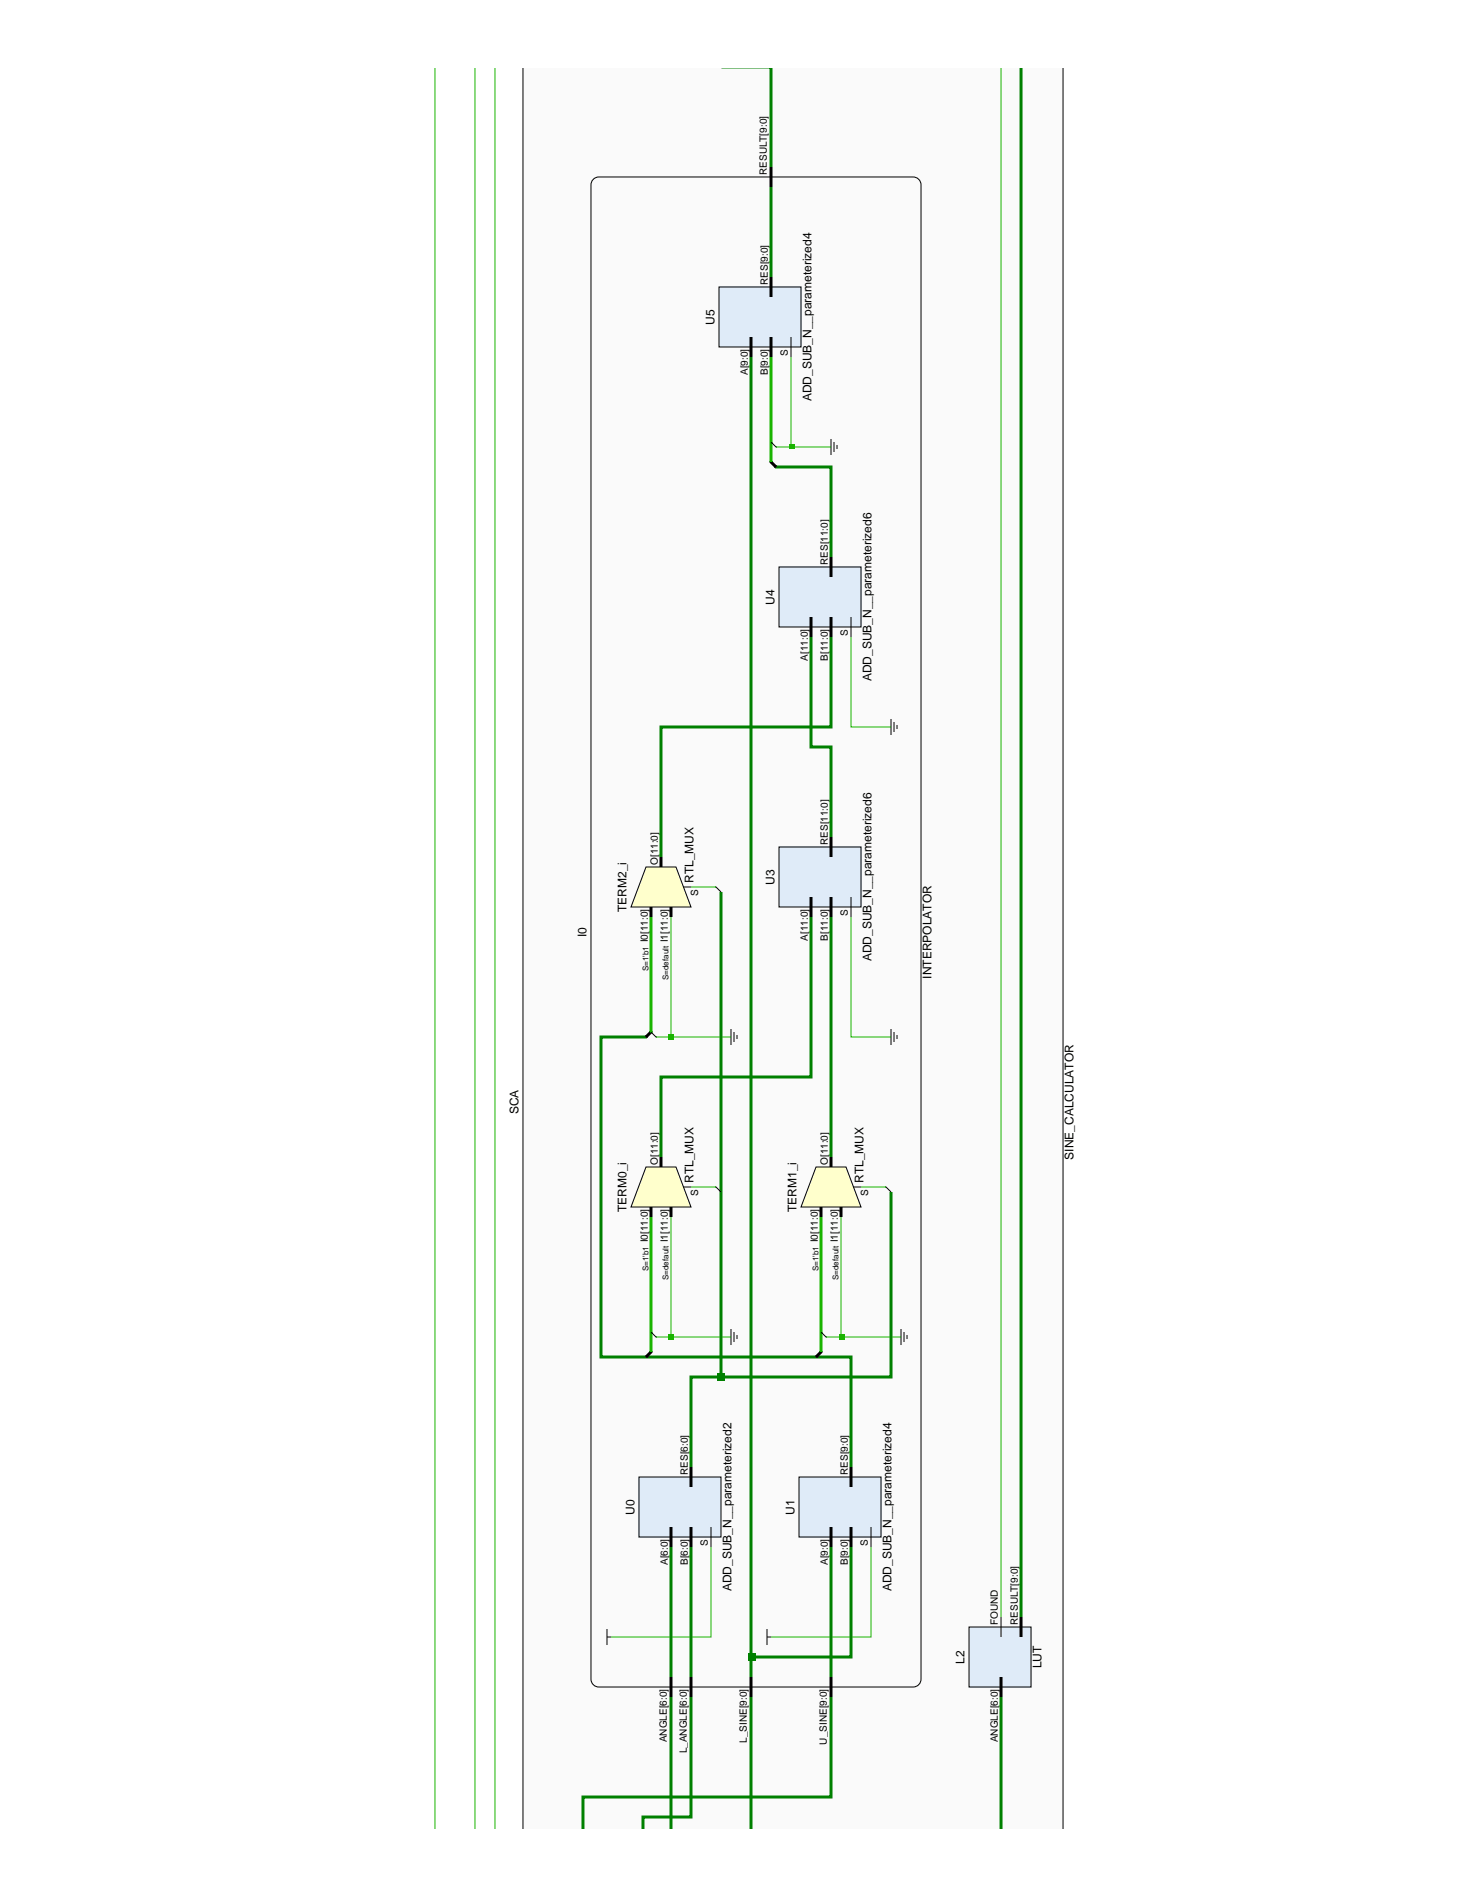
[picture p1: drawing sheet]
<svg xmlns="http://www.w3.org/2000/svg" width="216mm" height="279mm" viewBox="0 0 216 279" stroke-linecap="round" stroke-linejoin="round" font-family="sans-serif">
<path d="M77 10.1h79.6v259.2h-79.6z" fill="#fafafa"/>
<path d="M77 10.1v259.2M156.6 10.1v259.2" fill="none" stroke="#000" stroke-width=".15"/>
<path d="M87.3 26.4l.9-.3h46.3l.8 .3 .3 .8v220.1l-.3 .9-.8 .3h-46.3l-.9-.3-.3-.9v-220.1z" fill="#fafafa"/>
<path d="M87.5 26.3l.7-.2h46.3a1.15 1.15 0 0 1 1.1 1.1v220.1a1.15 1.15 0 0 1-1.1 1.2h-46.3a1.15 1.15 0 0 1-1.2-1.2v-220.1l.1-.3z" fill="none" stroke="#000" stroke-width=".15"/>
<path d="M113.5 24.6v2.9M98.8 247v2.9M101.8 247v2.9M110.6 247v2.9M122.4 247v2.9" fill="none" stroke="#000" stroke-width=".44"/>
<path d="M95.1 171.9h4.5l2.2 5.9h-8.9z" fill="#ffc"/>
<path d="M95.1 171.9h4.5l2.2 5.9h-8.9zM100.6 174.8h1.2" fill="none" stroke="#000" stroke-width=".15"/>
<path d="M95.9 177.8v1.4M97.3 170.4v1.5M98.8 177.8v1.4" fill="none" stroke="#000" stroke-width=".44"/>
<path d="M120.2 171.9h4.4l2.2 5.9h-8.8z" fill="#ffc"/>
<path d="M120.2 171.9h4.4l2.2 5.9h-8.8zM125.6 174.8h1.2" fill="none" stroke="#000" stroke-width=".15"/>
<path d="M120.9 177.8v1.4M122.4 170.4v1.5M123.9 177.8v1.4" fill="none" stroke="#000" stroke-width=".44"/>
<path d="M95.1 127.7h4.5l2.2 5.9h-8.9z" fill="#ffc"/>
<path d="M95.1 127.7h4.5l2.2 5.9h-8.9zM100.6 130.6h1.2" fill="none" stroke="#000" stroke-width=".15"/>
<path d="M95.9 133.6v1.5M97.3 126.2v1.5M98.8 133.6v1.5" fill="none" stroke="#000" stroke-width=".44"/>
<path d="M94.1 217.5h12.1v8.9h-12.1z" fill="#dfebf8"/>
<path d="M94.1 217.5h12.1v8.9h-12.1zM104.7 224.9v3" fill="none" stroke="#000" stroke-width=".15"/>
<path d="M101.8 216.1v2.9M98.8 224.9v3M101.8 224.9v3" fill="none" stroke="#000" stroke-width=".44"/>
<path d="M117.7 217.5h12v8.9h-12z" fill="#dfebf8"/>
<path d="M117.7 217.5h12v8.9h-12zM128.3 224.9v3" fill="none" stroke="#000" stroke-width=".15"/>
<path d="M125.3 216.1v2.9M122.4 224.9v3M125.3 224.9v3" fill="none" stroke="#000" stroke-width=".44"/>
<path d="M114.7 124.8h12.1v8.8h-12.1z" fill="#dfebf8"/>
<path d="M114.7 124.8h12.1v8.8h-12.1zM125.3 132.1v3" fill="none" stroke="#000" stroke-width=".15"/>
<path d="M119.4 132.1v3M122.4 123.3v2.9M122.4 132.1v3" fill="none" stroke="#000" stroke-width=".44"/>
<path d="M114.7 83.5h12.1v8.8h-12.1z" fill="#dfebf8"/>
<path d="M114.7 83.5h12.1v8.8h-12.1zM125.3 90.9v2.9" fill="none" stroke="#000" stroke-width=".15"/>
<path d="M119.4 90.9v2.9M122.4 82v3M122.4 90.9v2.9" fill="none" stroke="#000" stroke-width=".44"/>
<path d="M105.9 42.3h12.1v8.8h-12.1z" fill="#dfebf8"/>
<path d="M105.9 42.3h12.1v8.8h-12.1zM116.5 49.6v3" fill="none" stroke="#000" stroke-width=".15"/>
<path d="M110.6 49.6v3M113.5 40.8v2.9M113.5 49.6v3" fill="none" stroke="#000" stroke-width=".44"/>
<path d="M142.7 239.6h9.1v8.9h-9.1z" fill="#dfebf8"/>
<g fill="none" stroke="#000" stroke-width=".15">
<path d="M122.4 64.7v2.3M122.8 65.1v1.5M123.3 65.5v.6M131.2 105.9v2.4M131.7 106.3v1.5M132.1 106.8v.6M107.7 151.6v2.3M108.1 152v1.5M108.5 152.4v.6M131.2 151.6v2.3M131.7 152v1.5M132.1 152.4v.6"/>
<path d="M107.7 195.7v2.4M108.1 196.2v1.5M108.5 196.6v.6M132.7 195.7v2.4M133.1 196.2v1.5M133.6 196.6v.6M89.4 239.9v2.4M113 239.9v2.4M142.7 239.6h9.1v8.9h-9.1zM147.4 238.2v2.9M89.4 241.1h.6M113 241.1h.5"/>
</g>
<path d="M95.9 151.9v.1l-.8 .7M95.9 199v.1l-.8 .8M120.9 199v.1l-.7 .8M150.4 238.2v2.9M147.4 247v2.9" fill="none" stroke="#000" stroke-width=".44"/>
<path d="M113.5 10.1v14.5M110.6 52.6v191.5M119.4 135.1v23.5h-22.1v11.8M122.4 135.1v35.3M95.3 152.6l-.2 .1h-6.6v47.2h36.8v16.2M98.8 227.9v19.1M101.8 227.9v19.1M125.3 227.9v16.2h-14.7v2.9M98.8 249.9v19.4M147.4 249.9v19.4" fill="none" stroke="#008000" stroke-width=".44"/>
<path d="M95.9 135.1v16.9M95.9 179.2v19.9M120.9 179.2v19.9" fill="none" stroke="#19b400" stroke-width=".44"/>
<path d="M110.2 243.5h1v1h-1z" fill="#008000"/>
<path d="M113.5 27.5v13.3M114.1 68.6l.2 .2h8.1v13.2M106.2 131.4v71.4M131.2 175.6v27.2h-29.4v13.3" fill="none" stroke="#008000" stroke-width=".44"/>
<path d="M113.5 67.9v.1l.8 .8" fill="none" stroke="#000" stroke-width=".44"/>
<path d="M113.5 52.6v15.4" fill="none" stroke="#19b400" stroke-width=".44"/>
<path d="M105.7 202.2h1.1v1.1h-1.1z" fill="#008000"/>
<path d="M113.5 65.1l.8 .7h.1M105.3 130.6h.1l.8 .8M105.3 174.8h.1l.8 .8M130.3 174.8h.2l.7 .8" fill="none" stroke="#000" stroke-width=".15"/>
<path d="M64.1 10.1v259.2M69.9 10.1v259.2M72.9 10.1v259.2M147.4 10.1v228.1M116.5 52.6v13.2M114.3 65.8h8.1M101.8 130.6h3.6M101.8 174.8h3.6M126.8 174.8h3.7" fill="none" stroke="#19b400" stroke-width=".15"/>
<path d="M150.4 10.1v228.1M119.4 93.8v16.2h3v13.3M122.4 93.8v13.3h-25.1v19.1M122.4 227.9v19.1M101.8 249.9v17.7h-7.1v1.7M110.6 249.9v19.4M122.4 249.9v14.8h-36.5v4.6" fill="none" stroke="#008000" stroke-width=".44"/>
<path d="M113.5 52.6v12.5l.2 .1" fill="none" stroke="#19b400" stroke-width=".29"/>
<path d="M116.2 65.4h.7v.7h-.7z" fill="#19b400"/>
<path d="M125.3 93.8v13.3h5.9M98.8 135.1v17.6M125.3 135.1v17.6h5.9M96.6 152.7h11.1" fill="none" stroke="#19b400" stroke-width=".15"/>
<path d="M95.9 135.1v16.9l.1 .1" fill="none" stroke="#19b400" stroke-width=".29"/>
<path d="M95.9 152l.7 .7h.2" fill="none" stroke="#000" stroke-width=".15"/>
<path d="M98.5 152.3h.8v.7h-.8z" fill="#19b400"/>
<path d="M120.9 179.2v17l.2 .1" fill="none" stroke="#19b400" stroke-width=".29"/>
<path d="M120.9 196.2l.7 .7h.2" fill="none" stroke="#000" stroke-width=".15"/>
<path d="M123.9 179.2v17.7M121.6 196.9h11.1" fill="none" stroke="#19b400" stroke-width=".15"/>
<path d="M123.6 196.5h.7v.7h-.7z" fill="#19b400"/>
<path d="M95.9 179.2v17l.1 .1" fill="none" stroke="#19b400" stroke-width=".29"/>
<path d="M95.9 196.2l.7 .7h.2" fill="none" stroke="#000" stroke-width=".15"/>
<path d="M98.8 179.2v17.7M96.6 196.9h11.1" fill="none" stroke="#19b400" stroke-width=".15"/>
<path d="M98.5 196.5h.8v.7h-.8z" fill="#19b400"/>
<path d="M104.7 227.9v13.2h-14.7M128.3 227.9v13.2h-14.8" fill="none" stroke="#19b400" stroke-width=".15"/>
<g font-size="1.8">
<text x="105.2" y="47.8" transform="rotate(-90 105.2 47.8)">U5</text>
<text x="119.5" y="59.1" transform="rotate(-90 119.5 59.1)">ADD_SUB_N__parameterized4</text>
<text x="114.1" y="89.1" transform="rotate(-90 114.1 89.1)">U4</text>
<text x="128.4" y="100.4" transform="rotate(-90 128.4 100.4)">ADD_SUB_N__parameterized6</text>
<text x="102.1" y="130.1" transform="rotate(-90 102.1 130.1)">RTL_MUX</text>
<text x="114.1" y="130.3" transform="rotate(-90 114.1 130.3)">U3</text>
<text x="92.3" y="134.3" transform="rotate(-90 92.3 134.3)">TERM2_i</text>
<text x="86.4" y="138" transform="rotate(-90 86.4 138)">I0</text>
<text x="128.4" y="141.6" transform="rotate(-90 128.4 141.6)">ADD_SUB_N__parameterized6</text>
<text x="137.2" y="144.1" transform="rotate(-90 137.2 144.1)">INTERPOLATOR</text>
<text x="76.4" y="164.1" transform="rotate(-90 76.4 164.1)">SCA</text>
<text x="158.1" y="170.8" transform="rotate(-90 158.1 170.8)">SINE_CALCULATOR</text>
<text x="92.3" y="178.5" transform="rotate(-90 92.3 178.5)">TERM0_i</text>
<text x="102.1" y="174.2" transform="rotate(-90 102.1 174.2)">RTL_MUX</text>
<text x="117.3" y="178.5" transform="rotate(-90 117.3 178.5)">TERM1_i</text>
<text x="127.2" y="174.2" transform="rotate(-90 127.2 174.2)">RTL_MUX</text>
<text x="93.4" y="223.1" transform="rotate(-90 93.4 223.1)">U0</text>
<text x="117" y="223.1" transform="rotate(-90 117 223.1)">U1</text>
<text x="107.7" y="234.4" transform="rotate(-90 107.7 234.4)">ADD_SUB_N__parameterized2</text>
<text x="131.3" y="234.4" transform="rotate(-90 131.3 234.4)">ADD_SUB_N__parameterized4</text>
<text x="142" y="245" transform="rotate(-90 142 245)">L2</text>
<text x="153.4" y="245.7" transform="rotate(-90 153.4 245.7)">LUT</text>
</g>
<g font-size="1.5">
<text x="112.9" y="25.8" transform="rotate(-90 112.9 25.8)">RESULT[9:0]</text>
<text x="113.1" y="42" transform="rotate(-90 113.1 42)">RES[9:0]</text>
<text x="116" y="52.4" transform="rotate(-90 116 52.4)">S</text>
<text x="110.1" y="55.2" transform="rotate(-90 110.1 55.2)">A[9:0]</text>
<text x="113.1" y="55.2" transform="rotate(-90 113.1 55.2)">B[9:0]</text>
<text x="121.9" y="83.2" transform="rotate(-90 121.9 83.2)">RES[11:0]</text>
<text x="124.9" y="93.6" transform="rotate(-90 124.9 93.6)">S</text>
<text x="119" y="97.3" transform="rotate(-90 119 97.3)">A[11:0]</text>
<text x="121.9" y="97.3" transform="rotate(-90 121.9 97.3)">B[11:0]</text>
<text x="121.9" y="124.5" transform="rotate(-90 121.9 124.5)">RES[11:0]</text>
<text x="96.9" y="127.4" transform="rotate(-90 96.9 127.4)">O[11:0]</text>
<text x="102.8" y="131.9" transform="rotate(-90 102.8 131.9)">S</text>
<text x="124.9" y="134.9" transform="rotate(-90 124.9 134.9)">S</text>
<text x="95.4" y="138.8" transform="rotate(-90 95.4 138.8)">I0[11:0]</text>
<text x="98.4" y="138.8" transform="rotate(-90 98.4 138.8)">I1[11:0]</text>
<text x="119" y="138.5" transform="rotate(-90 119 138.5)">A[11:0]</text>
<text x="121.9" y="138.5" transform="rotate(-90 121.9 138.5)">B[11:0]</text>
<text x="96.9" y="171.6" transform="rotate(-90 96.9 171.6)">O[11:0]</text>
<text x="121.9" y="171.6" transform="rotate(-90 121.9 171.6)">O[11:0]</text>
<text x="102.8" y="176.1" transform="rotate(-90 102.8 176.1)">S</text>
<text x="127.9" y="176.1" transform="rotate(-90 127.9 176.1)">S</text>
<text x="95.4" y="183" transform="rotate(-90 95.4 183)">I0[11:0]</text>
<text x="98.4" y="183" transform="rotate(-90 98.4 183)">I1[11:0]</text>
<text x="120.5" y="183" transform="rotate(-90 120.5 183)">I0[11:0]</text>
<text x="123.4" y="183" transform="rotate(-90 123.4 183)">I1[11:0]</text>
<text x="101.3" y="217.2" transform="rotate(-90 101.3 217.2)">RES[6:0]</text>
<text x="124.9" y="217.2" transform="rotate(-90 124.9 217.2)">RES[9:0]</text>
<text x="104.3" y="227.7" transform="rotate(-90 104.3 227.7)">S</text>
<text x="127.8" y="227.7" transform="rotate(-90 127.8 227.7)">S</text>
<text x="98.4" y="230.5" transform="rotate(-90 98.4 230.5)">A[6:0]</text>
<text x="101.3" y="230.5" transform="rotate(-90 101.3 230.5)">B[6:0]</text>
<text x="121.9" y="230.5" transform="rotate(-90 121.9 230.5)">A[9:0]</text>
<text x="124.9" y="230.5" transform="rotate(-90 124.9 230.5)">B[9:0]</text>
<text x="147" y="239.3" transform="rotate(-90 147 239.3)">FOUND</text>
<text x="149.9" y="239.3" transform="rotate(-90 149.9 239.3)">RESULT[9:0]</text>
<text x="98.2" y="256.6" transform="rotate(-90 98.2 256.6)">ANGLE[6:0]</text>
<text x="110" y="256.7" transform="rotate(-90 110 256.7)">L_SINE[9:0]</text>
<text x="121.8" y="257" transform="rotate(-90 121.8 257)">U_SINE[9:0]</text>
<text x="147" y="256.6" transform="rotate(-90 147 256.6)">ANGLE[6:0]</text>
<text x="101.2" y="258.3" transform="rotate(-90 101.2 258.3)">L_ANGLE[6:0]</text>
</g>
<g font-size="1.2">
<text x="95.5" y="143" transform="rotate(-90 95.5 143)">S=1'b1</text>
<text x="98.4" y="144.3" transform="rotate(-90 98.4 144.3)">S=default</text>
<text x="95.5" y="187.2" transform="rotate(-90 95.5 187.2)">S=1'b1</text>
<text x="98.4" y="188.5" transform="rotate(-90 98.4 188.5)">S=default</text>
<text x="120.5" y="187.2" transform="rotate(-90 120.5 187.2)">S=1'b1</text>
<text x="123.5" y="188.5" transform="rotate(-90 123.5 188.5)">S=default</text>
</g>
</svg>
